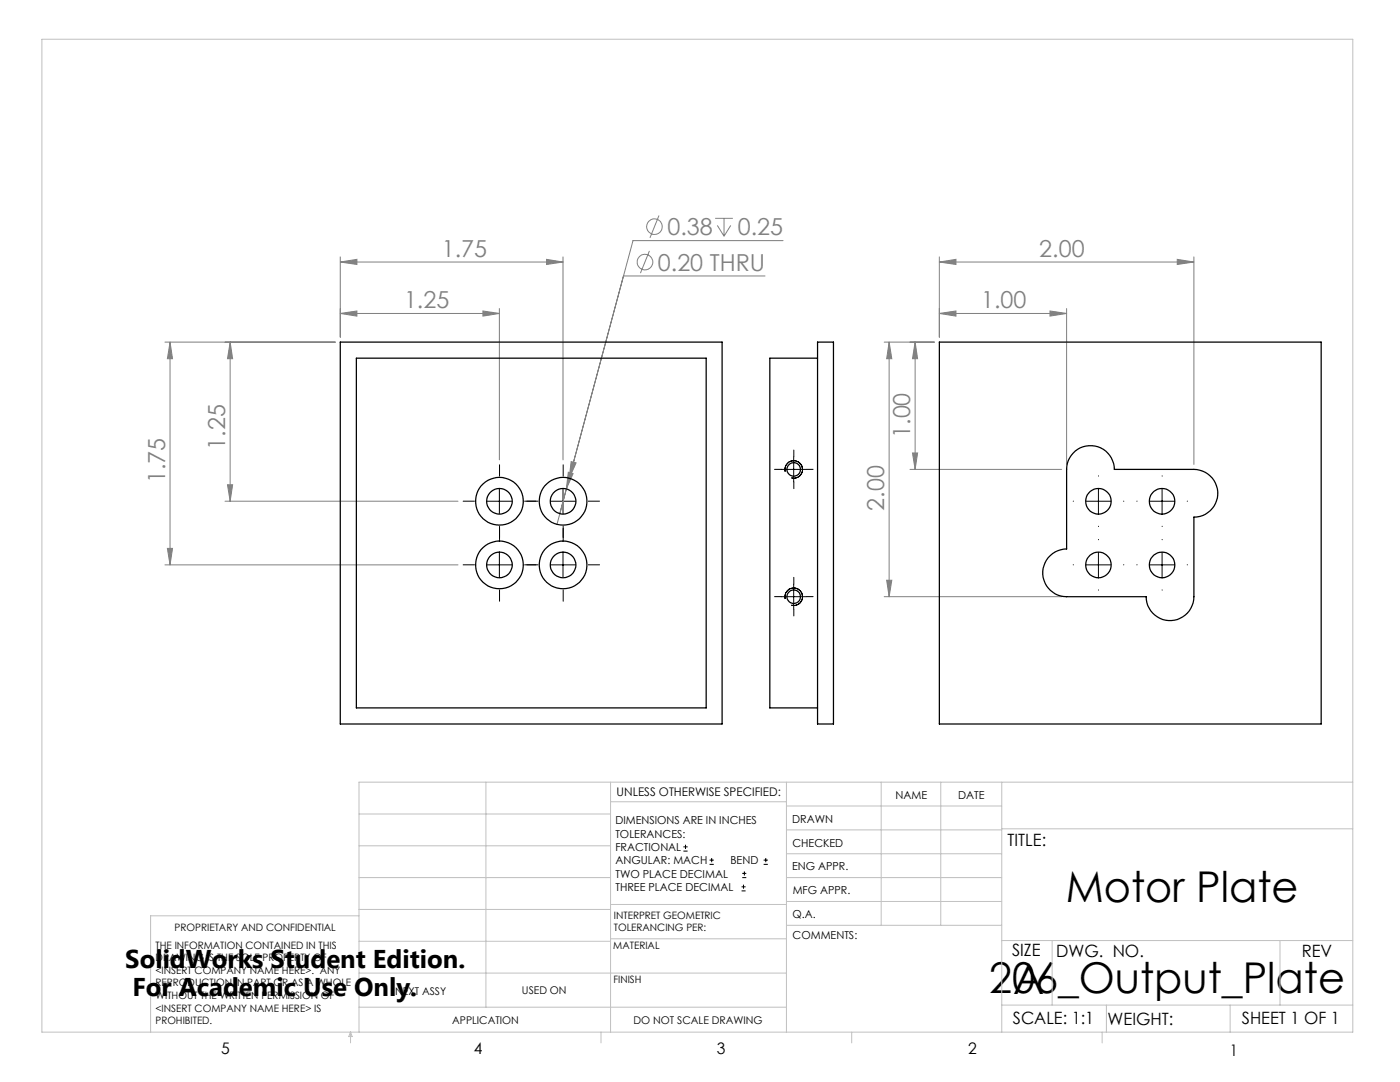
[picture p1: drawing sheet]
<svg xmlns="http://www.w3.org/2000/svg" width="279mm" height="216mm" viewBox="0 0 279 216" stroke-linecap="round" stroke-linejoin="round" font-family="sans-serif">
<g fill="none" stroke="#808080" stroke-width=".2">
<path d="M67.9 52.3l3.3-.5v1zM67.9 52.3h44.5M67.9 51.3v16M109.1 51.8l3.3 .5-3.3 .5zM112.4 51.3v40.5M124.4 55.1h28.3M129.6 50.1l-1.8 4.4M131.5 43l-1.8 4.4M142.7 43.6h3.6M143.2 45l1.3 2.1M144.5 43.6v3.5M145.8 45l-1.3 2.1"/>
<path d="M156.3 48h-30l-13.3 49.5M187.5 52.3l3.3-.5v1zM187.5 51.3v16M187.5 52.3h50.8M235 51.8l3.3 .5-3.3 .5zM238.3 51.3v41.4M32.9 68.3h34M33.9 68.3l.5 3.3h-1zM33.9 68.3v44.4M45.9 68.3v31.7M45.9 68.3l.5 3.3h-1zM67.9 62.5l3.3-.4v1z"/>
<path d="M67.9 62.5h31.8M96.4 62.1l3.3 .4-3.3 .6zM99.7 61.6v30.2M176.5 68.3h10M177.4 68.3v50.8M177.4 68.3l.6 3.3h-1zM182.6 68.3v25.4M182.6 68.3l.5 3.3h-1zM187.5 62.5l3.3-.4v1zM187.5 62.5h25.4M209.6 62.1l3.3 .4-3.3 .6zM212.9 61.6v31.1"/>
<path d="M45.4 96.7h1l-.5 3.3zM113.4 94.2l1 .3-1.4 3zM113.6 95.4l-2.4 9.2M114 92.1l1 .3-1.4 3zM181.6 93.7h30.3M182.1 90.4h1l-.5 3.3zM32.9 112.7h58.5M33.4 109.4h1l-.5 3.3zM44.9 100h46.5M176.5 119.1h35.4M177 115.8h1l-.6 3.3z"/>
<circle cx="128.7" cy="52.3" r="1.56"/>
<circle cx="130.6" cy="45.2" r="1.54"/>
</g>
<g fill="none" stroke="#000" stroke-width=".2">
<path d="M99.7 97.5v5M112.4 97.5v5M155.9 93.7h5M156.7 94.1a1.75 1.75 0 0 1 1.5-2.2 1.75 1.75 0 0 1 1.9 1.9 1.75 1.75 0 0 1-2.2 1.6M158.4 91.2v5M219.2 97.5v5M231.9 97.5v5M97.2 100h5M97.2 112.7h5M99.7 110.2v5M109.9 100h5M109.9 112.7h5"/>
<path d="M112.4 110.2v5M155.9 119.1h5M156.7 119.5a1.75 1.75 0 0 1 1.5-2.2 1.75 1.75 0 0 1 1.9 1.9 1.75 1.75 0 0 1-2.2 1.6M158.4 116.6v5M216.7 100h5M216.7 112.7h5M219.2 110.2v5M229.4 100h5M229.4 112.7h5M231.9 110.2v5M136.4 169.8h.8M136.4 169h.8"/>
<path d="M136.8 168.6v.8M141.6 172.5h.9M141.6 171.6h.9M142 171.2v.8M148 177.8h.8M148 177h.8M148.1 175.1h.8M148.1 174.3h.8M148.4 176.5v.8M148.6 173.9v.8M152.4 172.5h.8M152.4 171.6h.8"/>
<path d="M152.8 171.2v.8"/>
</g>
<g fill="none" stroke="#000" stroke-width=".2" stroke-dasharray="15.2 1.3 1.3 1.3">
<path d="M99.7 95v-2.3M112.4 95v-2.3M155.9 93.7h-1.3M158.4 91.2v-1.4M158.4 96.2v1.3M160.9 93.7h1.4M219.2 95h.1M231.9 95h.1M94.7 100h-2.3M94.7 112.7h-2.3M99.7 105v2.3M99.7 107.7v-2.3"/>
<path d="M99.7 117.7v2.3M104.7 100h2.3M104.7 112.7h2.3M107.4 100h-2.3M107.4 112.7h-2.3M112.4 105v2.3M112.4 107.7v-2.3M112.4 117.7v2.3M117.4 100h2.3M117.4 112.7h2.3M155.9 119.1h-1.3M158.4 116.6v-1.4"/>
<path d="M160.9 119.1h1.4M214.2 100h.1M214.2 112.7h.1M219.2 105v.1M219.2 107.7h.1M219.2 117.7v.1M224.2 100h.1M224.2 112.7h.1M226.9 100h.1M226.9 112.7h.1M231.9 105v.1M231.9 107.7h.1"/>
<path d="M231.9 117.7v.1M236.9 100h.1M236.9 112.7h.1M158.4 121.6v1.3"/>
</g>
<g fill="none" stroke="#c0c0c0" stroke-width=".2">
<path d="M8.4 7.8h261.6v198.2h-261.6zM97 156.1v44.9M121.8 156.1v49.9M121.8 160h35.2M157 156.1v49.9M175.9 156.1v28.5M187.7 156.1v28.5M199.9 156.1v49.9M270 156.1h-198.4v49.9M71.6 175.1h50.2M71.6 168.8h50.2M71.6 162.4h50.2"/>
<path d="M157 170.4h42.9M157 165.6h42.9M157 160.8h42.9M157 175.1h42.9M157 179.9h42.9M199.9 165.4h70.1M71.6 194.2h85.4M71.6 187.8h50.2M71.6 181.5h50.2M71.6 182.7h-41.5v23.3M121.8 187.3h35.2M121.8 180.5h35.2"/>
<path d="M157 184.6h42.9M199.9 187.7h70.1M210 187.7v12.9M255.4 187.7v12.9M70 206v2.1M70 206l.3 .8h-.7zM71.6 201h85.4M119.9 206v2.1M170 206v2.1M199.9 200.6h70.1M220 206v2.1M220.8 200.6v5.4"/>
<path d="M245.5 200.6v5.4"/>
</g>
<g fill="#808080">
<path d="M187.5 62.5l3.3-.4v1zM209.6 62.1l3.3 .4-3.3 .6zM187.5 52.3l3.3-.5v1zM235 51.8l3.3 .5-3.3 .5zM67.9 62.5l3.3-.4v1zM96.4 62.1l3.3 .4-3.3 .6zM67.9 52.3l3.3-.5v1zM109.1 51.8l3.3 .5-3.3 .5zM113.4 94.2l-.4 3.3 1.4-3zM114 92.1l-.4 3.3 1.4-3z"/>
<path d="M182.1 90.4h1l-.5 3.3zM182.6 68.3l.5 3.3h-1zM177 115.8h1l-.6 3.3zM177.4 68.3l.6 3.3h-1z"/>
<path d="M45.9 68.3l.5 3.3h-1zM45.4 96.7h1l-.5 3.3zM33.9 68.3l.5 3.3h-1zM33.4 109.4h1l-.5 3.3z"/>
</g>
<g fill="none" stroke="#000" stroke-width=".25">
<path d="M67.9 68.3h76.2v76.2h-76.2zM71.1 71.5h69.8v69.8h-69.8zM163.2 68.3h3.1v76.2h-3.1zM163.2 71.5h-9.6v69.8h9.6M187.5 68.3h76.2v76.2h-76.2zM214.6 90a4.8 4.8 0 0 1 5.1-.6 4.8 4.8 0 0 1 2.7 4.3h15.9a4.8 4.8 0 0 1 4.7 4.7 4.8 4.8 0 0 1-4.7 4.8v15.9a4.8 4.8 0 0 1-4.8 4.7 4.8 4.8 0 0 1-4.8-4.7h-15.8a4.8 4.8 0 0 1-4.8-4.8 4.8 4.8 0 0 1 4.8-4.8v-15.8a4.7 4.7 0 0 1 1.7-3.7z"/>
<circle cx="158.4" cy="93.7" r="1.36"/>
<circle cx="99.7" cy="100" r="4.8"/>
<circle cx="99.7" cy="112.7" r="4.8"/>
<circle cx="99.7" cy="100" r="2.54"/>
<circle cx="99.7" cy="112.7" r="2.54"/>
<circle cx="112.4" cy="100" r="4.8"/>
<circle cx="112.4" cy="112.7" r="4.8"/>
<circle cx="112.4" cy="100" r="2.54"/>
<circle cx="112.4" cy="112.7" r="2.54"/>
<circle cx="158.4" cy="119.1" r="1.36"/>
<circle cx="219.2" cy="100" r="2.56"/>
<circle cx="219.2" cy="112.7" r="2.56"/>
<circle cx="231.9" cy="100" r="2.56"/>
<circle cx="231.9" cy="112.7" r="2.56"/>
</g>
<g font-size="8.5">
<text x="212.7" y="179.9">Motor Plate</text>
<text x="197.4" y="198.1">206_Output_Plate</text>
<text x="202.2" y="198.3">A</text>
</g>
<g font-size="5.1">
<text x="25" y="193.2">SolidWorks Student Edition.</text>
<text x="26.4" y="198.8">For Academic Use Only.</text>
</g>
<g font-size="4.7" fill="#808080">
<text x="133.2" y="46.9">0.38</text>
<text x="147.2" y="46.9">0.25</text>
<text x="88.2" y="51.2">1.75</text>
<text x="131.3" y="54">0.20 THRU</text>
<text x="207.4" y="51.2">2.00</text>
<text x="80.6" y="61.5">1.25</text>
<text x="195.8" y="61.5">1.00</text>
<text x="44.9" y="89.7" transform="rotate(-90 44.9 89.7)">1.25</text>
<text x="181.6" y="87.4" transform="rotate(-90 181.6 87.4)">1.00</text>
<text x="32.9" y="96.4" transform="rotate(-90 32.9 96.4)">1.75</text>
<text x="176.5" y="101.9" transform="rotate(-90 176.5 101.9)">2.00</text>
</g>
<g font-size="3.4">
<text x="201.1" y="168.8">TITLE:</text>
<text x="202" y="190.8">SIZE</text>
<text x="210.8" y="190.9">DWG. NO.</text>
<text x="259.8" y="191">REV</text>
<text x="202.1" y="204.4">SCALE: 1:1</text>
<text x="221" y="204.5">WEIGHT:</text>
<text x="247.8" y="204.4">SHEET 1 OF 1</text>
</g>
<g font-size="3.2">
<text x="44.2" y="210.4">5</text>
<text x="94.6" y="210.3">4</text>
<text x="143.1" y="210.4">3</text>
<text x="193.2" y="210.3">2</text>
<text x="245.4" y="210.6">1</text>
</g>
<text font-size="2.4" x="123.1" y="158.9">UNLESS OTHERWISE SPECIFIED:</text>
<g font-size="2.2">
<text x="178.7" y="159.4">NAME</text>
<text x="191.2" y="159.4">DATE</text>
<text x="122.8" y="164.5">DIMENSIONS ARE IN INCHES</text>
<text x="122.8" y="167.1">TOLERANCES:</text>
<text x="158.1" y="164.2">DRAWN</text>
<text x="122.8" y="169.8">FRACTIONAL</text>
<text x="122.8" y="172.5">ANGULAR: MACH</text>
<text x="145.8" y="172.5">BEND</text>
<text x="158.1" y="173.7">ENG APPR.</text>
<text x="158.2" y="169.1">CHECKED</text>
<text x="122.8" y="175.1">TWO PLACE DECIMAL</text>
<text x="122.8" y="177.8">THREE PLACE DECIMAL</text>
<text x="158.2" y="178.4">MFG APPR.</text>
<text x="158.2" y="183.2">Q.A.</text>
<text x="158.2" y="187.4">COMMENTS:</text>
</g>
<g font-size="2.1">
<text x="78.8" y="198.5">NEXT ASSY</text>
<text x="104.2" y="198.4">USED ON</text>
<text x="90.2" y="204.3">APPLICATION</text>
<text x="126.4" y="204.3">DO NOT SCALE DRAWING</text>
</g>
<g font-size="2">
<text x="34.8" y="185.7">PROPRIETARY AND CONFIDENTIAL</text>
<text x="122.5" y="183.3">INTERPRET GEOMETRIC</text>
<text x="122.5" y="185.9">TOLERANCING PER:</text>
<text x="31.1" y="189.3">THE INFORMATION CONTAINED IN THIS</text>
<text x="31.1" y="191.8">DRAWING IS THE SOLE PROPERTY OF</text>
<text x="122.4" y="189.4">MATERIAL</text>
<text x="31.1" y="194.3">&lt;INSERT COMPANY NAME HERE&gt;. ANY</text>
<text x="31.1" y="196.8">REPRODUCTION IN PART OR AS A WHOLE</text>
<text x="122.4" y="196.2">FINISH</text>
<text x="31.1" y="199.4">WITHOUT THE WRITTEN PERMISSION OF</text>
<text x="31.1" y="201.9">&lt;INSERT COMPANY NAME HERE&gt; IS</text>
<text x="31.1" y="204.4">PROHIBITED.</text>
</g>
</svg>
